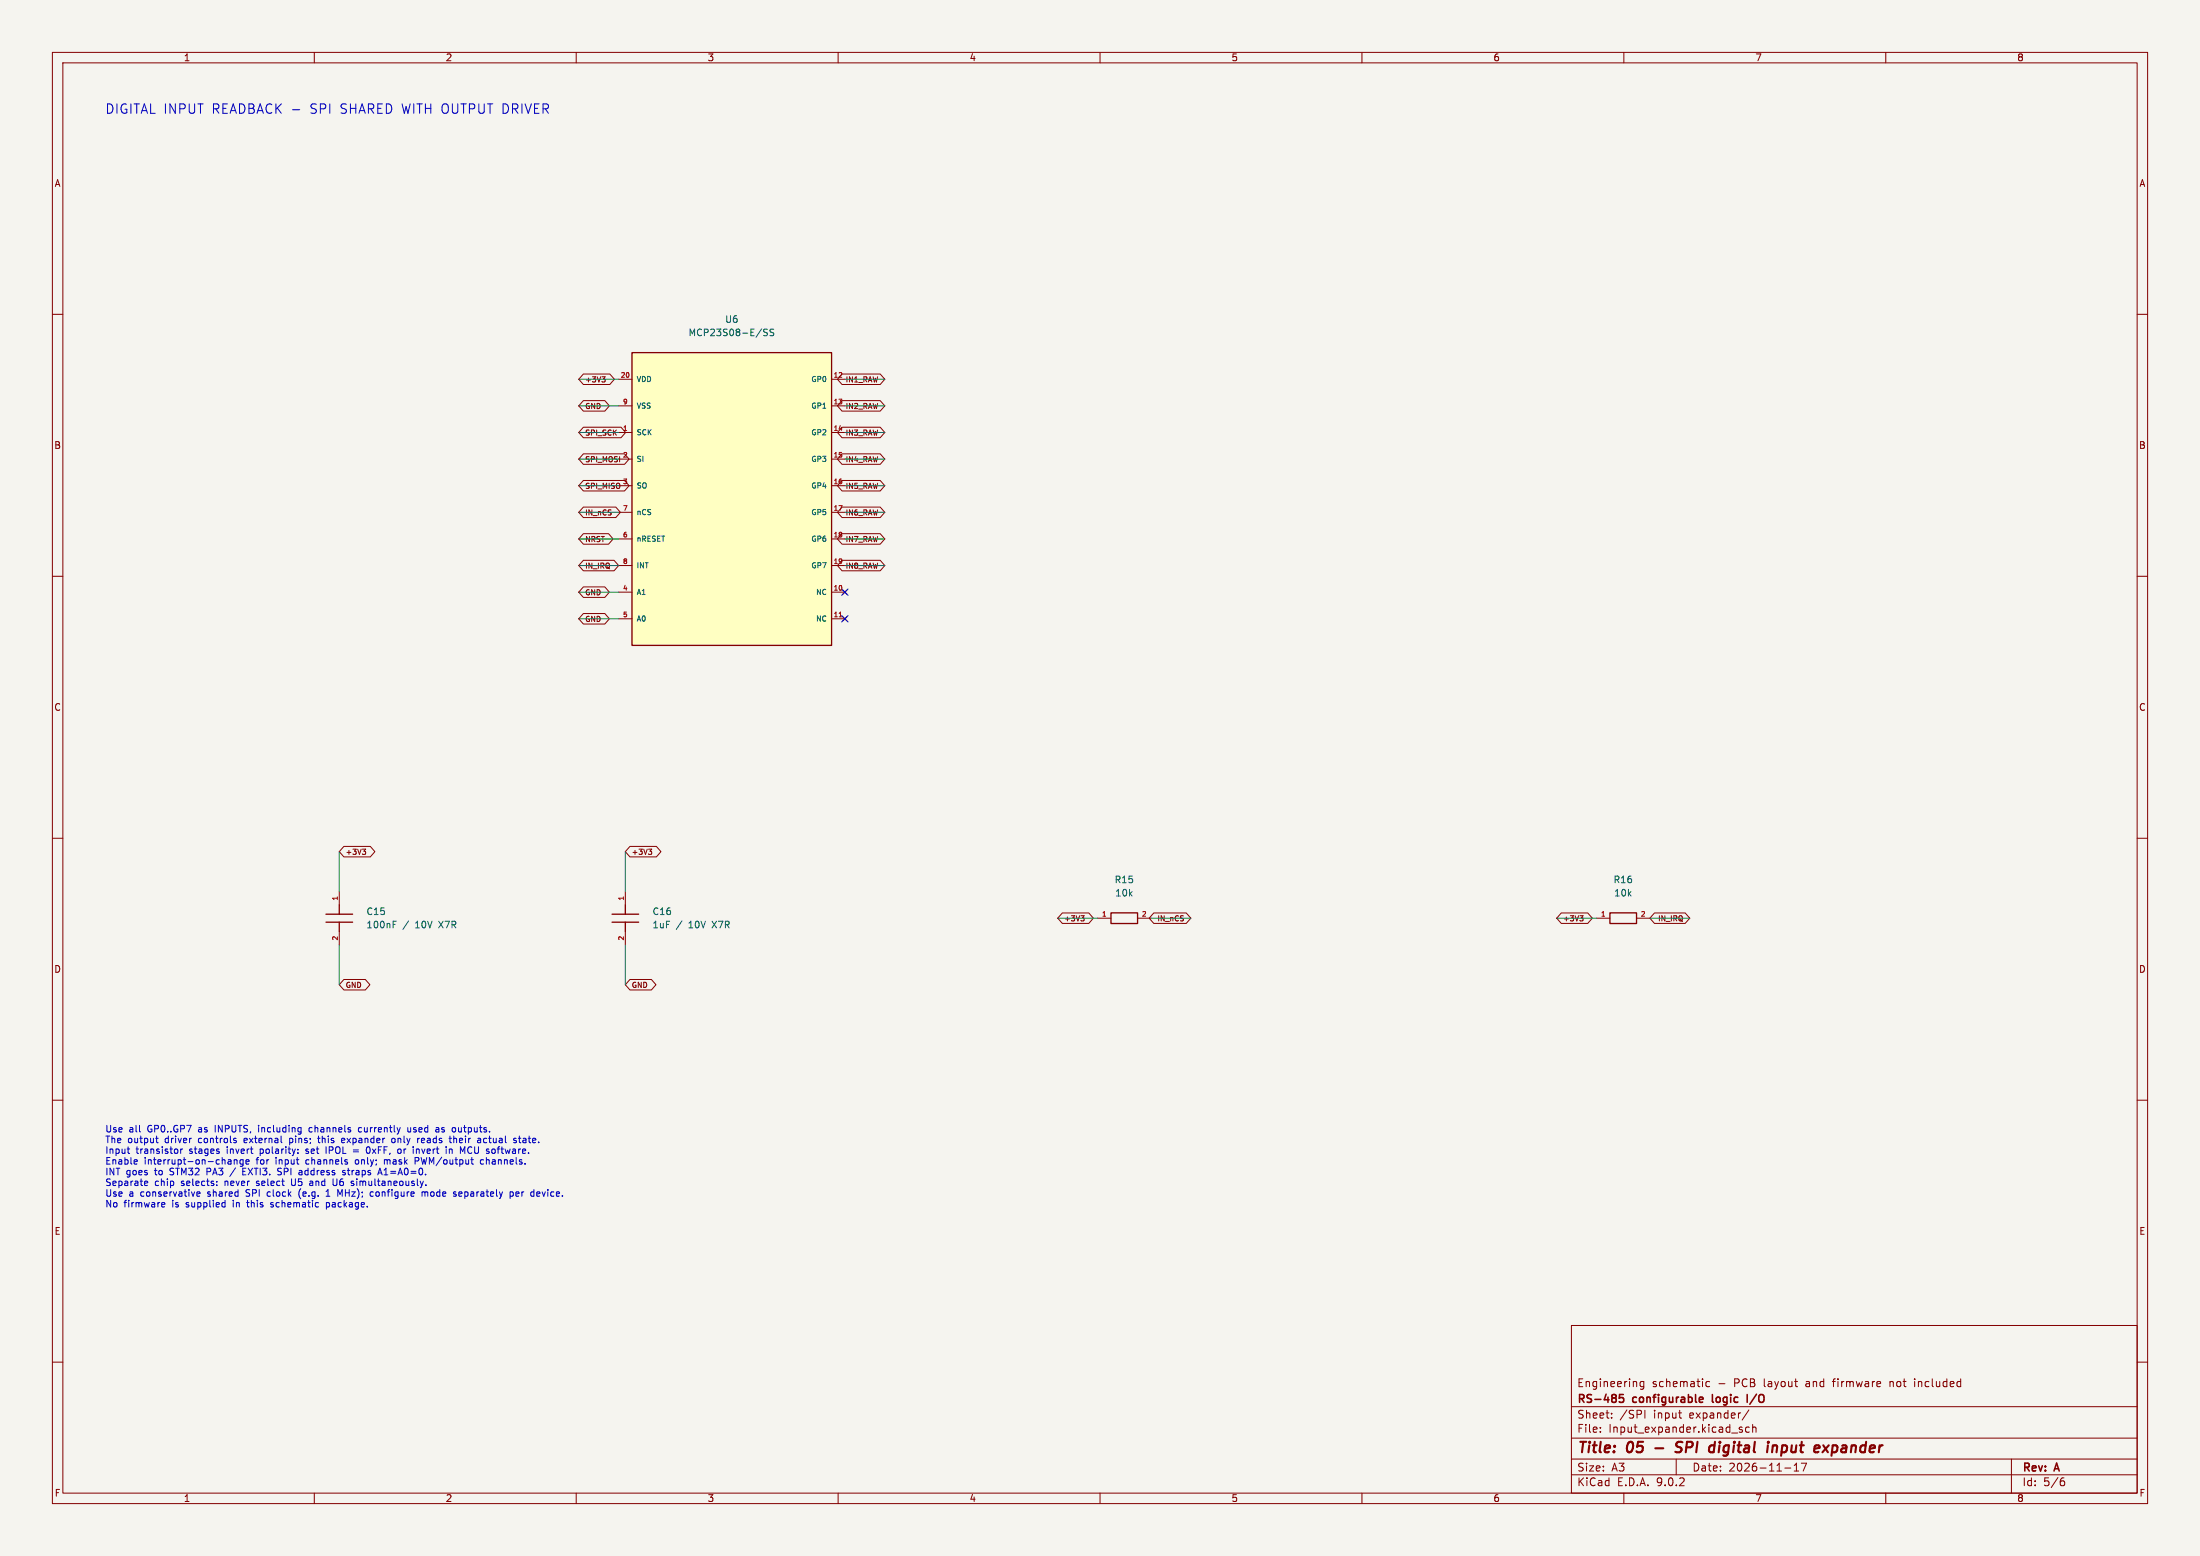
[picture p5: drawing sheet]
(kicad_sch (version 20250114) (generator "eeschema") (paper "A3") (title_block (title "05 - SPI digital input expander") (date "2026-11-17") (rev "A") (company "RS-485 configurable logic I/O") (comment 1 "Engineering schematic - PCB layout and firmware not included")) (lib_symbols (symbol "IO8:C" (pin_names (offset 0.8)) (exclude_from_sim no) (in_bom yes) (on_board yes) (property "Reference" "C" (at 0 8 0) (effects (font (size 1.27 1.27)) )) (property "Value" "C" (at 0 5 0) (effects (font (size 1.27 1.27)) )) (property "Footprint" "Capacitor_SMD:C_0603_1608Metric" (at 0 0 0) (effects (font (size 1.27 1.27)) (hide yes))) (property "Datasheet" "" (at 0 0 0) (effects (font (size 1.27 1.27)) (hide yes))) (symbol "C_0_1" (polyline (pts (xy 0 2.54) (xy 0 0.762)) (stroke (width 0.254) (type default)) (fill (type none))) (polyline (pts (xy -2.54 0.762) (xy 2.54 0.762)) (stroke (width 0.254) (type default)) (fill (type none))) (polyline (pts (xy -2.54 -0.762) (xy 2.54 -0.762)) (stroke (width 0.254) (type default)) (fill (type none))) (polyline (pts (xy 0 -0.762) (xy 0 -2.54)) (stroke (width 0.254) (type default)) (fill (type none)))) (symbol "C_1_1" (pin passive line (at 0 5.08 270) (length 2.54) (name "~" (effects (font (size 1.0 1.0)) )) (number "1" (effects (font (size 0.9 0.9)) )))(pin passive line (at 0 -5.08 90) (length 2.54) (name "~" (effects (font (size 1.0 1.0)) )) (number "2" (effects (font (size 0.9 0.9)) )))))(symbol "IO8:MCP23S08-E_SS" (pin_names (offset 0.8)) (exclude_from_sim no) (in_bom yes) (on_board yes) (property "Reference" "U" (at 0 32.94 0) (effects (font (size 1.27 1.27)) )) (property "Value" "MCP23S08-E_SS" (at 0 29.94 0) (effects (font (size 1.27 1.27)) )) (property "Footprint" "Package_SO:SSOP-20_5.3x7.2mm_P0.65mm" (at 0 0 0) (effects (font (size 1.27 1.27)) (hide yes))) (property "Datasheet" "https://ww1.microchip.com/downloads/en/DeviceDoc/21919e.pdf" (at 0 0 0) (effects (font (size 1.27 1.27)) (hide yes))) (symbol "MCP23S08-E_SS_0_1" (rectangle (start -19.05 27.94) (end 19.05 -27.94) (stroke (width 0.254) (type default)) (fill (type background)))) (symbol "MCP23S08-E_SS_1_1" (pin power_in line (at -21.59 22.86 0) (length 2.54) (name "VDD" (effects (font (size 1.0 1.0)) )) (number "20" (effects (font (size 0.9 0.9)) )))(pin power_in line (at -21.59 17.78 0) (length 2.54) (name "VSS" (effects (font (size 1.0 1.0)) )) (number "9" (effects (font (size 0.9 0.9)) )))(pin input line (at -21.59 12.7 0) (length 2.54) (name "SCK" (effects (font (size 1.0 1.0)) )) (number "1" (effects (font (size 0.9 0.9)) )))(pin input line (at -21.59 7.62 0) (length 2.54) (name "SI" (effects (font (size 1.0 1.0)) )) (number "2" (effects (font (size 0.9 0.9)) )))(pin tri_state line (at -21.59 2.54 0) (length 2.54) (name "SO" (effects (font (size 1.0 1.0)) )) (number "3" (effects (font (size 0.9 0.9)) )))(pin input line (at -21.59 -2.54 0) (length 2.54) (name "nCS" (effects (font (size 1.0 1.0)) )) (number "7" (effects (font (size 0.9 0.9)) )))(pin input line (at -21.59 -7.62 0) (length 2.54) (name "nRESET" (effects (font (size 1.0 1.0)) )) (number "6" (effects (font (size 0.9 0.9)) )))(pin output line (at -21.59 -12.7 0) (length 2.54) (name "INT" (effects (font (size 1.0 1.0)) )) (number "8" (effects (font (size 0.9 0.9)) )))(pin input line (at -21.59 -17.78 0) (length 2.54) (name "A1" (effects (font (size 1.0 1.0)) )) (number "4" (effects (font (size 0.9 0.9)) )))(pin input line (at -21.59 -22.86 0) (length 2.54) (name "A0" (effects (font (size 1.0 1.0)) )) (number "5" (effects (font (size 0.9 0.9)) )))(pin bidirectional line (at 21.59 22.86 180) (length 2.54) (name "GP0" (effects (font (size 1.0 1.0)) )) (number "12" (effects (font (size 0.9 0.9)) )))(pin bidirectional line (at 21.59 17.78 180) (length 2.54) (name "GP1" (effects (font (size 1.0 1.0)) )) (number "13" (effects (font (size 0.9 0.9)) )))(pin bidirectional line (at 21.59 12.7 180) (length 2.54) (name "GP2" (effects (font (size 1.0 1.0)) )) (number "14" (effects (font (size 0.9 0.9)) )))(pin bidirectional line (at 21.59 7.62 180) (length 2.54) (name "GP3" (effects (font (size 1.0 1.0)) )) (number "15" (effects (font (size 0.9 0.9)) )))(pin bidirectional line (at 21.59 2.54 180) (length 2.54) (name "GP4" (effects (font (size 1.0 1.0)) )) (number "16" (effects (font (size 0.9 0.9)) )))(pin bidirectional line (at 21.59 -2.54 180) (length 2.54) (name "GP5" (effects (font (size 1.0 1.0)) )) (number "17" (effects (font (size 0.9 0.9)) )))(pin bidirectional line (at 21.59 -7.62 180) (length 2.54) (name "GP6" (effects (font (size 1.0 1.0)) )) (number "18" (effects (font (size 0.9 0.9)) )))(pin bidirectional line (at 21.59 -12.7 180) (length 2.54) (name "GP7" (effects (font (size 1.0 1.0)) )) (number "19" (effects (font (size 0.9 0.9)) )))(pin no_connect line (at 21.59 -17.78 180) (length 2.54) (name "NC" (effects (font (size 1.0 1.0)) )) (number "10" (effects (font (size 0.9 0.9)) )))(pin no_connect line (at 21.59 -22.86 180) (length 2.54) (name "NC" (effects (font (size 1.0 1.0)) )) (number "11" (effects (font (size 0.9 0.9)) )))))(symbol "IO8:R" (pin_names (offset 0.8)) (exclude_from_sim no) (in_bom yes) (on_board yes) (property "Reference" "R" (at 0 6 0) (effects (font (size 1.27 1.27)) )) (property "Value" "R" (at 0 3 0) (effects (font (size 1.27 1.27)) )) (property "Footprint" "Resistor_SMD:R_0603_1608Metric" (at 0 0 0) (effects (font (size 1.27 1.27)) (hide yes))) (property "Datasheet" "" (at 0 0 0) (effects (font (size 1.27 1.27)) (hide yes))) (symbol "R_0_1" (rectangle (start -2.54 1.016) (end 2.54 -1.016) (stroke (width 0.254) (type default)) (fill (type none)))) (symbol "R_1_1" (pin passive line (at -5.08 0 0) (length 2.54) (name "~" (effects (font (size 1.0 1.0)) )) (number "1" (effects (font (size 0.9 0.9)) )))(pin passive line (at 5.08 0 180) (length 2.54) (name "~" (effects (font (size 1.0 1.0)) )) (number "2" (effects (font (size 0.9 0.9)) ))))))
(text "DIGITAL INPUT READBACK - SPI SHARED WITH OUTPUT DRIVER" (at 20 20 0) (effects (font (size 1.8 1.8)) (justify left top) ))
(symbol (lib_id "IO8:MCP23S08-E_SS") (at 139.7 95.25 0) (unit 1) (exclude_from_sim no) (in_bom yes) (on_board yes) (dnp no) (property "Reference" "U6" (at 139.7 60.96 0) (effects (font (size 1.27 1.27)) )) (property "Value" "MCP23S08-E/SS" (at 139.7 63.5 0) (effects (font (size 1.27 1.27)) )) (property "Footprint" "Package_SO:SSOP-20_5.3x7.2mm_P0.65mm" (at 139.7 95.25 0) (effects (font (size 1.27 1.27)) (hide yes))) (property "Datasheet" "https://ww1.microchip.com/downloads/en/DeviceDoc/21919e.pdf" (at 139.7 95.25 0) (effects (font (size 1.27 1.27)) (hide yes))) (pin "20")(pin "9")(pin "1")(pin "2")(pin "3")(pin "7")(pin "6")(pin "8")(pin "4")(pin "5")(pin "12")(pin "13")(pin "14")(pin "15")(pin "16")(pin "17")(pin "18")(pin "19")(pin "10")(pin "11"))
(wire (pts (xy 118.11 72.39) (xy 110.49 72.39)) (stroke (width 0) (type default)))
(global_label "+3V3" (shape bidirectional) (at 110.49 72.39 0) (effects (font (size 1.0 1.0)) (justify left) ) (property "Intersheetrefs" "${INTERSHEET_REFS}" (at 110.49 72.39 0) (effects (font (size 1 1)) (hide yes))))
(wire (pts (xy 118.11 77.47) (xy 110.49 77.47)) (stroke (width 0) (type default)))
(global_label "GND" (shape bidirectional) (at 110.49 77.47 0) (effects (font (size 1.0 1.0)) (justify left) ) (property "Intersheetrefs" "${INTERSHEET_REFS}" (at 110.49 77.47 0) (effects (font (size 1 1)) (hide yes))))
(wire (pts (xy 118.11 82.55) (xy 110.49 82.55)) (stroke (width 0) (type default)))
(global_label "SPI_SCK" (shape bidirectional) (at 110.49 82.55 0) (effects (font (size 1.0 1.0)) (justify left) ) (property "Intersheetrefs" "${INTERSHEET_REFS}" (at 110.49 82.55 0) (effects (font (size 1 1)) (hide yes))))
(wire (pts (xy 118.11 87.63) (xy 110.49 87.63)) (stroke (width 0) (type default)))
(global_label "SPI_MOSI" (shape bidirectional) (at 110.49 87.63 0) (effects (font (size 1.0 1.0)) (justify left) ) (property "Intersheetrefs" "${INTERSHEET_REFS}" (at 110.49 87.63 0) (effects (font (size 1 1)) (hide yes))))
(wire (pts (xy 118.11 92.71) (xy 110.49 92.71)) (stroke (width 0) (type default)))
(global_label "SPI_MISO" (shape bidirectional) (at 110.49 92.71 0) (effects (font (size 1.0 1.0)) (justify left) ) (property "Intersheetrefs" "${INTERSHEET_REFS}" (at 110.49 92.71 0) (effects (font (size 1 1)) (hide yes))))
(wire (pts (xy 118.11 97.79) (xy 110.49 97.79)) (stroke (width 0) (type default)))
(global_label "IN_nCS" (shape bidirectional) (at 110.49 97.79 0) (effects (font (size 1.0 1.0)) (justify left) ) (property "Intersheetrefs" "${INTERSHEET_REFS}" (at 110.49 97.79 0) (effects (font (size 1 1)) (hide yes))))
(wire (pts (xy 118.11 102.87) (xy 110.49 102.87)) (stroke (width 0) (type default)))
(global_label "NRST" (shape bidirectional) (at 110.49 102.87 0) (effects (font (size 1.0 1.0)) (justify left) ) (property "Intersheetrefs" "${INTERSHEET_REFS}" (at 110.49 102.87 0) (effects (font (size 1 1)) (hide yes))))
(wire (pts (xy 118.11 107.95) (xy 110.49 107.95)) (stroke (width 0) (type default)))
(global_label "IN_IRQ" (shape bidirectional) (at 110.49 107.95 0) (effects (font (size 1.0 1.0)) (justify left) ) (property "Intersheetrefs" "${INTERSHEET_REFS}" (at 110.49 107.95 0) (effects (font (size 1 1)) (hide yes))))
(wire (pts (xy 118.11 113.03) (xy 110.49 113.03)) (stroke (width 0) (type default)))
(global_label "GND" (shape bidirectional) (at 110.49 113.03 0) (effects (font (size 1.0 1.0)) (justify left) ) (property "Intersheetrefs" "${INTERSHEET_REFS}" (at 110.49 113.03 0) (effects (font (size 1 1)) (hide yes))))
(wire (pts (xy 118.11 118.11) (xy 110.49 118.11)) (stroke (width 0) (type default)))
(global_label "GND" (shape bidirectional) (at 110.49 118.11 0) (effects (font (size 1.0 1.0)) (justify left) ) (property "Intersheetrefs" "${INTERSHEET_REFS}" (at 110.49 118.11 0) (effects (font (size 1 1)) (hide yes))))
(wire (pts (xy 161.29 72.39) (xy 168.91 72.39)) (stroke (width 0) (type default)))
(global_label "IN1_RAW" (shape bidirectional) (at 168.91 72.39 180) (effects (font (size 1.0 1.0)) (justify right) ) (property "Intersheetrefs" "${INTERSHEET_REFS}" (at 168.91 72.39 0) (effects (font (size 1 1)) (hide yes))))
(wire (pts (xy 161.29 77.47) (xy 168.91 77.47)) (stroke (width 0) (type default)))
(global_label "IN2_RAW" (shape bidirectional) (at 168.91 77.47 180) (effects (font (size 1.0 1.0)) (justify right) ) (property "Intersheetrefs" "${INTERSHEET_REFS}" (at 168.91 77.47 0) (effects (font (size 1 1)) (hide yes))))
(wire (pts (xy 161.29 82.55) (xy 168.91 82.55)) (stroke (width 0) (type default)))
(global_label "IN3_RAW" (shape bidirectional) (at 168.91 82.55 180) (effects (font (size 1.0 1.0)) (justify right) ) (property "Intersheetrefs" "${INTERSHEET_REFS}" (at 168.91 82.55 0) (effects (font (size 1 1)) (hide yes))))
(wire (pts (xy 161.29 87.63) (xy 168.91 87.63)) (stroke (width 0) (type default)))
(global_label "IN4_RAW" (shape bidirectional) (at 168.91 87.63 180) (effects (font (size 1.0 1.0)) (justify right) ) (property "Intersheetrefs" "${INTERSHEET_REFS}" (at 168.91 87.63 0) (effects (font (size 1 1)) (hide yes))))
(wire (pts (xy 161.29 92.71) (xy 168.91 92.71)) (stroke (width 0) (type default)))
(global_label "IN5_RAW" (shape bidirectional) (at 168.91 92.71 180) (effects (font (size 1.0 1.0)) (justify right) ) (property "Intersheetrefs" "${INTERSHEET_REFS}" (at 168.91 92.71 0) (effects (font (size 1 1)) (hide yes))))
(wire (pts (xy 161.29 97.79) (xy 168.91 97.79)) (stroke (width 0) (type default)))
(global_label "IN6_RAW" (shape bidirectional) (at 168.91 97.79 180) (effects (font (size 1.0 1.0)) (justify right) ) (property "Intersheetrefs" "${INTERSHEET_REFS}" (at 168.91 97.79 0) (effects (font (size 1 1)) (hide yes))))
(wire (pts (xy 161.29 102.87) (xy 168.91 102.87)) (stroke (width 0) (type default)))
(global_label "IN7_RAW" (shape bidirectional) (at 168.91 102.87 180) (effects (font (size 1.0 1.0)) (justify right) ) (property "Intersheetrefs" "${INTERSHEET_REFS}" (at 168.91 102.87 0) (effects (font (size 1 1)) (hide yes))))
(wire (pts (xy 161.29 107.95) (xy 168.91 107.95)) (stroke (width 0) (type default)))
(global_label "IN8_RAW" (shape bidirectional) (at 168.91 107.95 180) (effects (font (size 1.0 1.0)) (justify right) ) (property "Intersheetrefs" "${INTERSHEET_REFS}" (at 168.91 107.95 0) (effects (font (size 1 1)) (hide yes))))
(no_connect (at 161.29 113.03))
(no_connect (at 161.29 118.11))
(symbol (lib_id "IO8:C") (at 64.77 175.26 0) (unit 1) (exclude_from_sim no) (in_bom yes) (on_board yes) (dnp no) (property "Reference" "C15" (at 69.85 173.99 0) (effects (font (size 1.27 1.27)) (justify left) )) (property "Value" "100nF / 10V X7R" (at 69.85 176.53 0) (effects (font (size 1.27 1.27)) (justify left) )) (property "Footprint" "Capacitor_SMD:C_0603_1608Metric" (at 64.77 175.26 0) (effects (font (size 1.27 1.27)) (hide yes))) (property "Datasheet" "" (at 64.77 175.26 0) (effects (font (size 1.27 1.27)) (hide yes)))(property "MPN" "Generic ceramic 100nF / 10V X7R" (at 64.77 175.26 0) (effects (font (size 1.27 1.27)) (hide yes))) (pin "1")(pin "2"))
(wire (pts (xy 64.77 170.18) (xy 64.77 162.56)) (stroke (width 0) (type default)))
(global_label "+3V3" (shape bidirectional) (at 64.77 162.56 0) (effects (font (size 1.0 1.0)) (justify left) ) (property "Intersheetrefs" "${INTERSHEET_REFS}" (at 64.77 162.56 0) (effects (font (size 1 1)) (hide yes))))
(wire (pts (xy 64.77 180.34) (xy 64.77 187.96)) (stroke (width 0) (type default)))
(global_label "GND" (shape bidirectional) (at 64.77 187.96 0) (effects (font (size 1.0 1.0)) (justify left) ) (property "Intersheetrefs" "${INTERSHEET_REFS}" (at 64.77 187.96 0) (effects (font (size 1 1)) (hide yes))))
(symbol (lib_id "IO8:C") (at 119.38 175.26 0) (unit 1) (exclude_from_sim no) (in_bom yes) (on_board yes) (dnp no) (property "Reference" "C16" (at 124.46 173.99 0) (effects (font (size 1.27 1.27)) (justify left) )) (property "Value" "1uF / 10V X7R" (at 124.46 176.53 0) (effects (font (size 1.27 1.27)) (justify left) )) (property "Footprint" "Capacitor_SMD:C_0603_1608Metric" (at 119.38 175.26 0) (effects (font (size 1.27 1.27)) (hide yes))) (property "Datasheet" "" (at 119.38 175.26 0) (effects (font (size 1.27 1.27)) (hide yes)))(property "MPN" "Generic ceramic 1uF / 10V X7R" (at 119.38 175.26 0) (effects (font (size 1.27 1.27)) (hide yes))) (pin "1")(pin "2"))
(wire (pts (xy 119.38 170.18) (xy 119.38 162.56)) (stroke (width 0) (type default)))
(global_label "+3V3" (shape bidirectional) (at 119.38 162.56 0) (effects (font (size 1.0 1.0)) (justify left) ) (property "Intersheetrefs" "${INTERSHEET_REFS}" (at 119.38 162.56 0) (effects (font (size 1 1)) (hide yes))))
(wire (pts (xy 119.38 180.34) (xy 119.38 187.96)) (stroke (width 0) (type default)))
(global_label "GND" (shape bidirectional) (at 119.38 187.96 0) (effects (font (size 1.0 1.0)) (justify left) ) (property "Intersheetrefs" "${INTERSHEET_REFS}" (at 119.38 187.96 0) (effects (font (size 1 1)) (hide yes))))
(symbol (lib_id "IO8:R") (at 214.63 175.26 0) (unit 1) (exclude_from_sim no) (in_bom yes) (on_board yes) (dnp no) (property "Reference" "R15" (at 214.63 167.91 0) (effects (font (size 1.27 1.27)) )) (property "Value" "10k" (at 214.63 170.45 0) (effects (font (size 1.27 1.27)) )) (property "Footprint" "Resistor_SMD:R_0603_1608Metric" (at 214.63 175.26 0) (effects (font (size 1.27 1.27)) (hide yes))) (property "Datasheet" "" (at 214.63 175.26 0) (effects (font (size 1.27 1.27)) (hide yes)))(property "MPN" "Generic 10k 1% 0603" (at 214.63 175.26 0) (effects (font (size 1.27 1.27)) (hide yes))) (pin "1")(pin "2"))
(wire (pts (xy 209.55 175.26) (xy 201.93 175.26)) (stroke (width 0) (type default)))
(global_label "+3V3" (shape bidirectional) (at 201.93 175.26 0) (effects (font (size 1.0 1.0)) (justify left) ) (property "Intersheetrefs" "${INTERSHEET_REFS}" (at 201.93 175.26 0) (effects (font (size 1 1)) (hide yes))))
(wire (pts (xy 219.71 175.26) (xy 227.33 175.26)) (stroke (width 0) (type default)))
(global_label "IN_nCS" (shape bidirectional) (at 227.33 175.26 180) (effects (font (size 1.0 1.0)) (justify right) ) (property "Intersheetrefs" "${INTERSHEET_REFS}" (at 227.33 175.26 0) (effects (font (size 1 1)) (hide yes))))
(symbol (lib_id "IO8:R") (at 309.88 175.26 0) (unit 1) (exclude_from_sim no) (in_bom yes) (on_board yes) (dnp no) (property "Reference" "R16" (at 309.88 167.91 0) (effects (font (size 1.27 1.27)) )) (property "Value" "10k" (at 309.88 170.45 0) (effects (font (size 1.27 1.27)) )) (property "Footprint" "Resistor_SMD:R_0603_1608Metric" (at 309.88 175.26 0) (effects (font (size 1.27 1.27)) (hide yes))) (property "Datasheet" "" (at 309.88 175.26 0) (effects (font (size 1.27 1.27)) (hide yes)))(property "MPN" "Generic 10k 1% 0603" (at 309.88 175.26 0) (effects (font (size 1.27 1.27)) (hide yes))) (pin "1")(pin "2"))
(wire (pts (xy 304.8 175.26) (xy 297.18 175.26)) (stroke (width 0) (type default)))
(global_label "+3V3" (shape bidirectional) (at 297.18 175.26 0) (effects (font (size 1.0 1.0)) (justify left) ) (property "Intersheetrefs" "${INTERSHEET_REFS}" (at 297.18 175.26 0) (effects (font (size 1 1)) (hide yes))))
(wire (pts (xy 314.96 175.26) (xy 322.58 175.26)) (stroke (width 0) (type default)))
(global_label "IN_IRQ" (shape bidirectional) (at 322.58 175.26 180) (effects (font (size 1.0 1.0)) (justify right) ) (property "Intersheetrefs" "${INTERSHEET_REFS}" (at 322.58 175.26 0) (effects (font (size 1 1)) (hide yes))))
(text "Use all GP0..GP7 as INPUTS, including channels currently used as outputs.\nThe output driver controls external pins; this expander only reads their actual state.\nInput transistor stages invert polarity: set IPOL = 0xFF, or invert in MCU software.\nEnable interrupt-on-change for input channels only; mask PWM/output channels.\nINT goes to STM32 PA3 / EXTI3. SPI address straps A1=A0=0.\nSeparate chip selects: never select U5 and U6 simultaneously.\nUse a conservative shared SPI clock (e.g. 1 MHz); configure mode separately per device.\nNo firmware is supplied in this schematic package." (at 20 215 0) (effects (font (size 1.27 1.27)) (justify left top) )) (embedded_fonts no))
